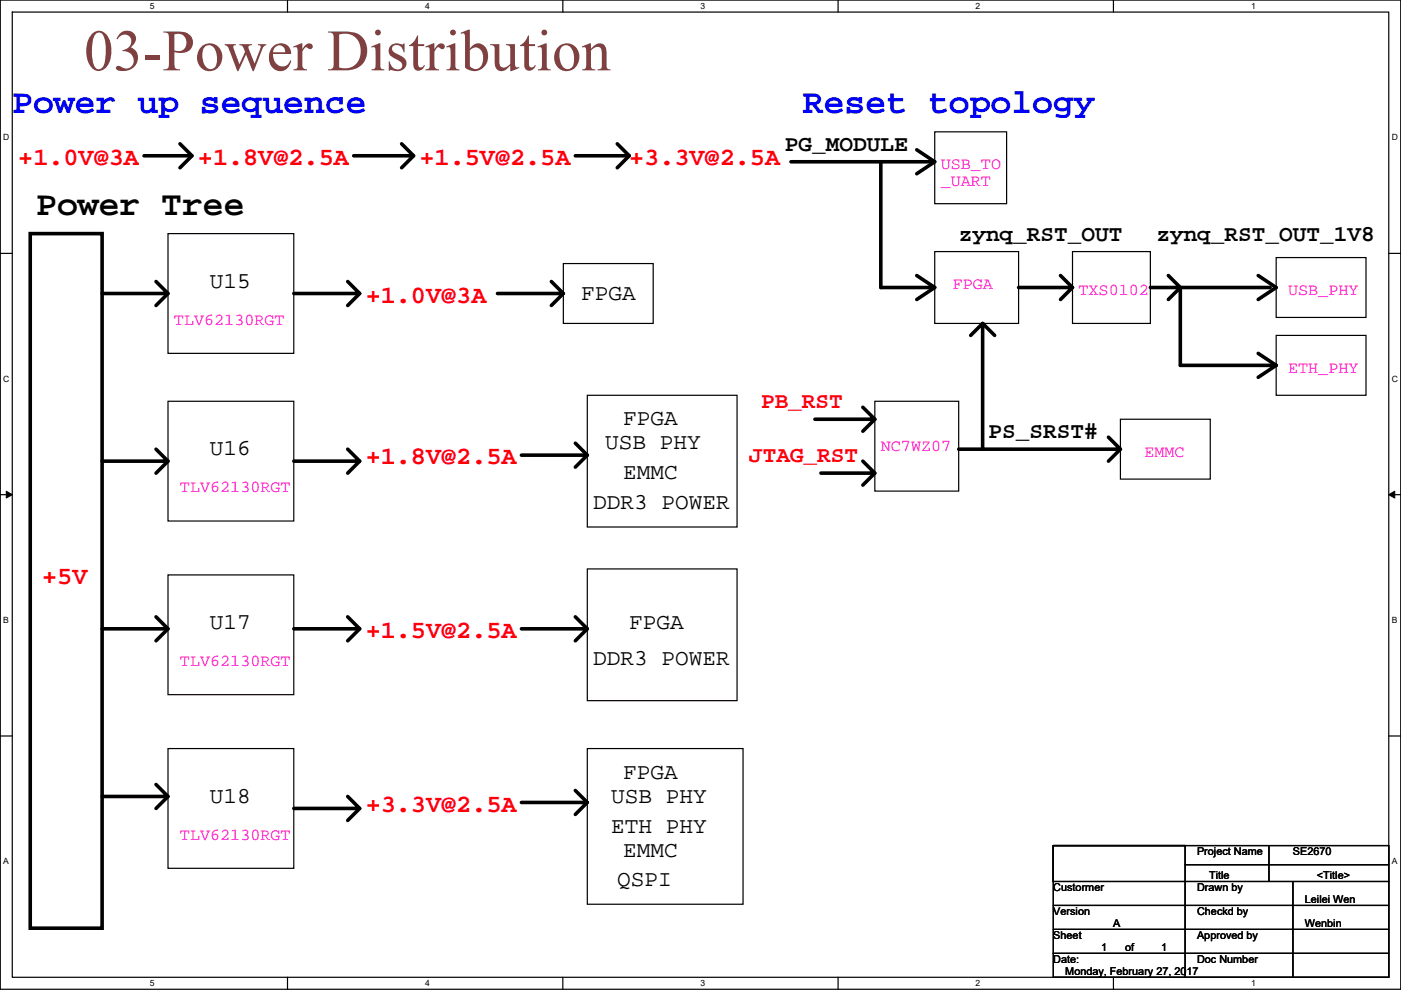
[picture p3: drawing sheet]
<svg xmlns="http://www.w3.org/2000/svg" width="297mm" height="210mm" viewBox="0 0 297 210" stroke-linecap="round" stroke-linejoin="round" font-family="sans-serif">
<path d="M.1 0h296.9v209.8h-296.9zM2.6 2.6h291.8v204.7h-291.8z" fill="none" stroke="#000" stroke-width=".25"/>
<g fill="#fff">
<path d="M31.8 .3h1v2h-1z"/>
<path d="M31.8 207.5h1v2.1h-1z"/>
</g>
<path d="M61 0v2.6M61 207.3v2.5" fill="none" stroke="#000" stroke-width=".25"/>
<g fill="#fff">
<path d="M90.1 .3h1v2h-1z"/>
<path d="M90.1 207.5h1v2.1h-1z"/>
</g>
<path d="M119.3 0v2.6M119.3 207.3v2.5" fill="none" stroke="#000" stroke-width=".25"/>
<g fill="#fff">
<path d="M148.5 .3h1v2h-1z"/>
<path d="M148.5 207.5h1v2.1h-1z"/>
</g>
<path d="M177.7 0v2.6M177.7 207.3v2.5" fill="none" stroke="#000" stroke-width=".25"/>
<g fill="#fff">
<path d="M206.9 .3h1v2h-1z"/>
<path d="M206.9 207.5h1v2.1h-1z"/>
</g>
<path d="M236.1 0v2.6M236.1 207.3v2.5" fill="none" stroke="#000" stroke-width=".25"/>
<g fill="#fff">
<path d="M265.2 .3h1v2h-1z"/>
<path d="M265.2 207.5h1v2.1h-1z"/>
<path d="M.7 28.2h1.3v2h-1.3z"/>
<path d="M295.1 28.2h1.3v2h-1.3z"/>
<path d="M.7 79.3h1.3v2.1h-1.3z"/>
<path d="M295.1 79.3h1.3v2.1h-1.3z"/>
</g>
<path d="M.1 53.7h2.5M294.4 53.7h2.6" fill="none" stroke="#000" stroke-width=".25"/>
<g fill="#fff">
<path d="M.7 130.5h1.2v2h-1.2z"/>
<path d="M295.1 130.5h1.2v2h-1.2z"/>
</g>
<path d="M.1 104.9h2.5M294.4 104.9h2.6" fill="none" stroke="#000" stroke-width=".25"/>
<path d="M1.3 104.2l1.3 .7-1.3 .7zM294.4 104.9l1.3-.7v1.4z" fill="#000" stroke="#000" stroke-width=".21"/>
<g fill="#fff">
<path d="M.7 181.7h1.2v2h-1.2z"/>
<path d="M295.1 181.7h1.2v2h-1.2z"/>
</g>
<g fill="none" stroke="#000" stroke-width=".25">
<path d="M198.2 28h15.2v15.2h-15.2zM35.6 49.6h26.7v25.4h-26.7zM119.4 55.9h19.1v12.7h-19.1zM198.2 53.4h17.8v15.2h-17.8zM227.4 53.4h16.5v15.2h-16.5zM270.6 54.6h19v12.7h-19zM270.6 71.1h19v12.7h-19zM35.6 85.1h26.7v25.4h-26.7zM124.5 83.8h31.8v28h-31.8zM185.5 85.1h17.8v19.1h-17.8zM237.5 88.9h19.1v12.7h-19.1zM35.6 121.9h26.7v25.4h-26.7z"/>
<path d="M124.5 120.7h31.8v27.9h-31.8zM.1 156.1h2.5M35.6 158.8h26.7v25.4h-26.7zM124.5 158.8h33v33h-33zM294.4 156.1h2.6M223.3 179.3h71.1v7.7h-71.1zM269 179.3v7.7M223.3 192h71.1M223.3 197.1h71.1M251.3 183.4h43.1M274.1 187v15.2h20.3M294.4 187v20.3h-20.3"/>
<path d="M223.3 202.2v-22.9h28v28M223.3 202.2h50.8v5.1h-50.8z"/>
</g>
<g fill="none" stroke="#000" stroke-width=".76">
<path d="M38.2 30.5l2.5 2.5h-10.2M40.7 33l-2.5 2.6M85.2 30.5l2.5 2.5h-12.7M87.7 33l-2.5 2.6M130.9 30.5l2.5 2.5h-11.4M133.4 33l-2.5 2.6M186.8 34.3v26.7h11.4l-3.8-2.6M194.4 31.8l3.8 2.5h-30.5M198.2 34.3l-3.8 2.6M6.4 49.6h15.3v147.3h-15.3zM33.1 59.7l2.5 2.6h-13.9M73.7 59.7l2.6 2.6h-14"/>
<path d="M116.9 59.7l2.5 2.6h-13.9M224.9 58.4l2.5 2.6M247.7 58.4l2.6 2.6M266.8 58.4l3.8 2.6-3.8 2.5M35.6 62.3l-2.5 2.5M76.3 62.3l-2.6 2.5M119.4 62.3l-2.5 2.5M198.2 61l-3.8 2.5M205.8 71.1l2.5-2.5v26.7M208.3 68.6l2.6 2.5M216 61h11.4l-2.5 2.5M243.9 61h25.4"/>
<path d="M247.7 63.5l2.6-2.5v16.5h20.3M266.8 75l3.8 2.5M270.6 77.5l-3.8 2.5M33.1 95.3l2.5 2.5h-13.9M35.6 97.8l-2.5 2.6M73.7 95.3l2.6 2.5h-14M76.3 97.8l-2.6 2.6M110.6 96.5h13.9l-2.5 2.6M122 94l2.5 2.5M182.9 86.4l2.6 2.5h-12.7M182.9 97.8l2.6 2.6h-11.4M185.5 88.9l-2.6 2.6"/>
<path d="M235 92.7l2.6 2.6h-34.3M237.6 95.3l-2.6 2.5M185.5 100.4l-2.6 2.5M33.1 130.8l2.5 2.6h-13.9M35.6 133.4l-2.5 2.5M73.7 130.8l2.6 2.6h-14M76.3 133.4l-2.6 2.5M110.6 133.4h13.9l-2.5 2.5M122 130.8l2.5 2.6M33.1 166.4l2.5 2.5h-13.9M35.6 168.9l-2.5 2.6M73.7 168.9l2.6 2.6h-14"/>
<path d="M76.3 171.5l-2.6 2.5M110.6 170.2h13.9l-2.5 2.5M122 167.7l2.5 2.5"/>
</g>
<text font-size="12.4" fill="#804040" x="17.8" y="14.9">03-Power Distribution</text>
<g font-size="7.4" fill="#00f">
<text x="2.6" y="23.9">Power up sequence</text>
<text x="170.2" y="23.9">Reset topology</text>
</g>
<text font-size="7.4" x="7.7" y="45.5">Power Tree</text>
<g font-size="5.3" fill="#f00">
<text x="3.9" y="35">+1.0V@3A</text>
<text x="42" y="35">+1.8V@2.5A</text>
<text x="89" y="35">+1.5V@2.5A</text>
<text x="133.4" y="35">+3.3V@2.5A</text>
<text x="77.5" y="64.2">+1.0V@3A</text>
<text x="77.5" y="98.5">+1.8V@2.5A</text>
<text x="9" y="123.9">+5V</text>
<text x="77.5" y="135.3">+1.5V@2.5A</text>
<text x="77.5" y="172.1">+3.3V@2.5A</text>
</g>
<g font-size="4.8">
<text x="166.4" y="32">PG_MODULE</text>
<text x="203.3" y="51.1">zynq_RST_OUT</text>
<text x="245.2" y="51.1">zynq_RST_OUT_1V8</text>
<text x="44.5" y="61">U15</text>
<text x="123.3" y="63.6">FPGA</text>
<text x="128.3" y="95.3">USB PHY</text>
<text x="132.1" y="90.2">FPGA</text>
<text x="209.6" y="93">PS_SRST#</text>
<text x="44.5" y="96.6">U16</text>
<text x="132.1" y="101.7">EMMC</text>
<text x="125.8" y="108">DDR3 POWER</text>
<text x="44.5" y="133.4">U17</text>
<text x="133.4" y="133.4">FPGA</text>
<text x="125.8" y="141">DDR3 POWER</text>
<text x="132.1" y="165.2">FPGA</text>
<text x="44.5" y="170.2">U18</text>
<text x="129.6" y="170.2">USB PHY</text>
<text x="129.6" y="176.6">ETH PHY</text>
<text x="132.1" y="181.7">EMMC</text>
<text x="130.9" y="188">QSPI</text>
</g>
<g font-size="4.8" fill="#f00">
<text x="161.4" y="86.6">PB_RST</text>
<text x="158.8" y="98.1">JTAG_RST</text>
</g>
<g font-size="3.6" fill="#f0f">
<text x="199.5" y="35.9">USB_TO</text>
<text x="199.5" y="39.4">_UART</text>
<text x="202" y="61.3">FPGA</text>
<text x="228.7" y="62.5">TXS0102</text>
<text x="273.1" y="62.5">USB_PHY</text>
<text x="36.9" y="68.9">TLV62130RGT</text>
<text x="273.1" y="79.1">ETH_PHY</text>
<text x="186.8" y="95.6">NC7WZ07</text>
<text x="242.6" y="96.8">EMMC</text>
<text x="38.2" y="104.5">TLV62130RGT</text>
<text x="38.2" y="141.3">TLV62130RGT</text>
<text x="38.2" y="178.1">TLV62130RGT</text>
</g>
<g font-size="2.3">
<text x="253.8" y="181.4">Project Name</text>
<text x="274.1" y="181.4">SE2670</text>
<text x="223.3" y="189">Custormer</text>
<text x="253.8" y="189">Drawn by</text>
<text x="256.3" y="186.5">Title</text>
<text x="276.7" y="191.6">Leilei Wen</text>
<text x="279.2" y="186.5">&lt;Title&gt;</text>
<text x="223.3" y="194.1">Version</text>
<text x="236" y="196.6">A</text>
<text x="253.8" y="194.1">Checkd by</text>
<text x="276.7" y="196.6">Wenbin</text>
<text x="223.3" y="199.2">Sheet</text>
<text x="233.5" y="201.7">1</text>
<text x="238.6" y="201.7">of</text>
<text x="246.2" y="201.7">1</text>
<text x="253.8" y="199.2">Approved by</text>
<text x="223.3" y="204.3">Date:</text>
<text x="225.9" y="206.8">Monday, February 27, 2017</text>
<text x="253.8" y="204.3">Doc Number</text>
</g>
<g font-size="1.8">
<text x="31.8" y="1.9">5</text>
<text x="90.1" y="1.9">4</text>
<text x="148.5" y="1.9">3</text>
<text x="206.9" y="1.9">2</text>
<text x="265.2" y="1.9">1</text>
<text x=".7" y="29.8">D</text>
<text x="295.1" y="29.8">D</text>
<text x=".7" y="81">C</text>
<text x="295.1" y="81">C</text>
<text x=".7" y="132.1">B</text>
<text x="295.1" y="132.1">B</text>
<text x=".7" y="183.3">A</text>
<text x="295.1" y="183.3">A</text>
<text x="31.8" y="209.2">5</text>
<text x="90.1" y="209.2">4</text>
<text x="148.5" y="209.2">3</text>
<text x="206.9" y="209.2">2</text>
<text x="265.2" y="209.2">1</text>
</g>
</svg>
